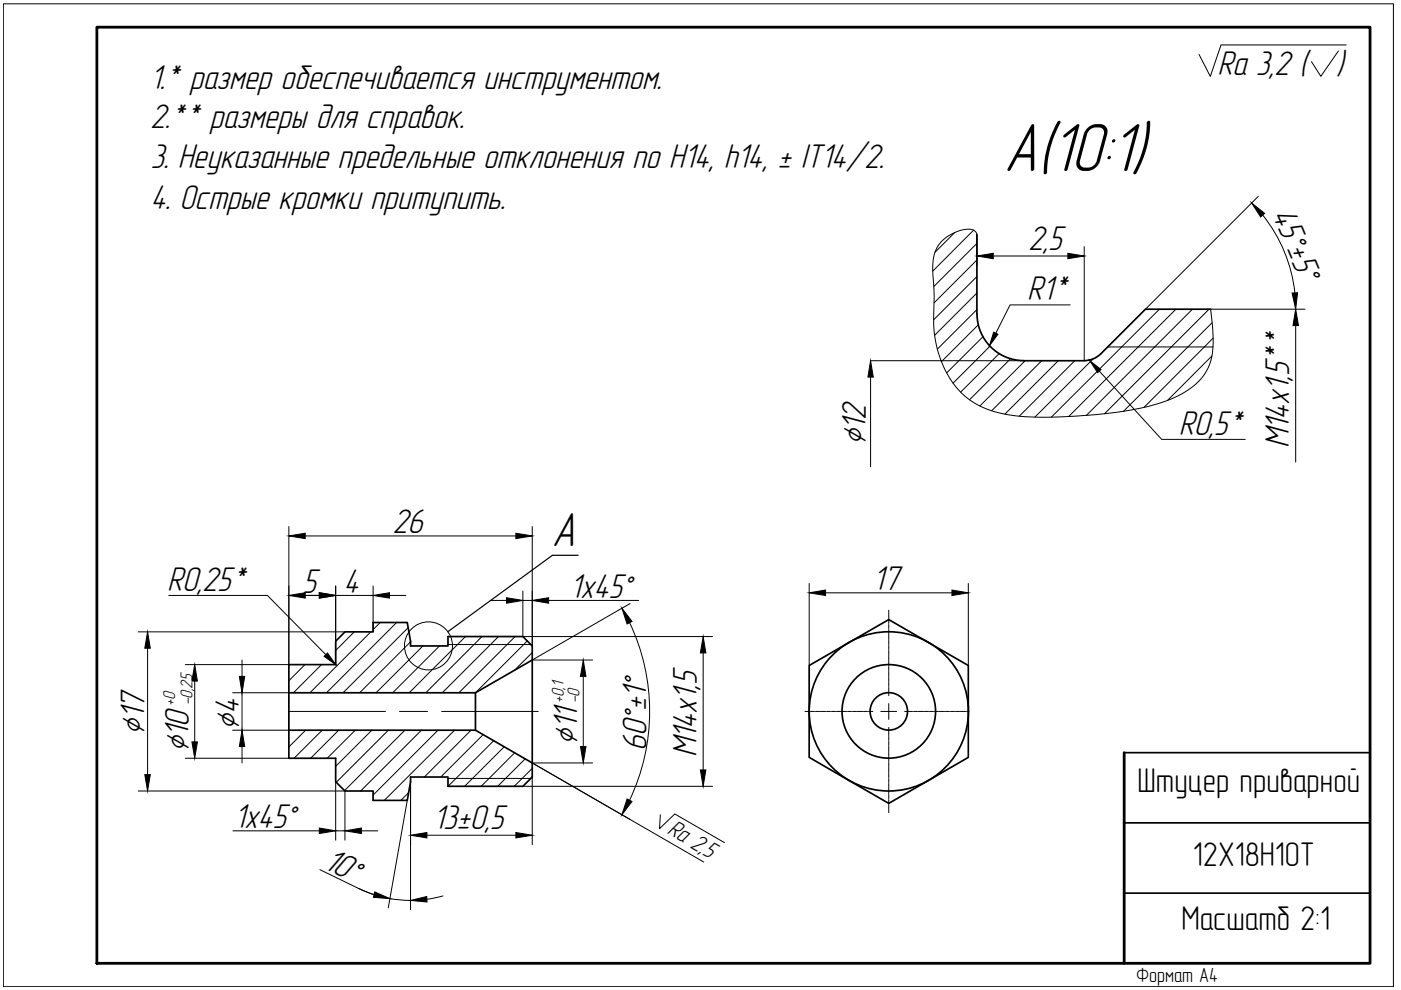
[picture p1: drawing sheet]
<svg xmlns="http://www.w3.org/2000/svg" width="297mm" height="210mm" viewBox="0 0 297 210" stroke-linecap="round" stroke-linejoin="round" font-family="sans-serif">
<g fill="none" stroke="#000" stroke-width=".21">
<path d="M283.8 10.8l-3.8 5.4-1.9-3.1M285.4 9.5h-26.5l-2.3 6.7-2.4-4.7M202.4 49.3l-4.2 4.2M206.4 48.8l-8.6 8.7M207.1 56.3v-6.5a1.62 1.62 0 0 0-2.2-1.2 7.6 7.6 0 0 0-7.1 7.2v1.8a75 75 0 0 1 .2 11.1 21.8 21.8 0 0 0 6.5 15.3 21.1 21.1 0 0 0 13 4.4 99.3 99.3 0 0 0 27.3-2.6 18.2 18.2 0 0 0 10.7-6.7 14.2 14.2 0 0 0 1.6-9.1l-.4-4.4M207.1 51.6l-9.1 9.2M207.1 55.1l-9.1 9.1M207.1 58.6l-9.1 9.2M210.6 54.3h15.8M229.9 52.3v24.2M266.8 41.6l-23.9 24M267.7 45.6a31.9 31.9 0 0 1 6.8 16.5"/>
<path d="M184.6 76.5h32.5M184.6 80v19M207.1 62.1l-9 9M207.1 65.6l-8.4 8.4M207.4 68.9l-7.8 7.8M208.4 71.4l-7.7 7.7M209.9 73.4l-7.8 7.8M211.8 75l-8.1 8.1M214.2 76.1l-8.6 8.7M217.3 76.5l-9.5 9.6M220.9 76.5l-10.6 10.6M224.4 76.5l-11.4 11.3"/>
<path d="M226.9 64.7h-12.7l-3.1 6M227.9 76.5l-11.8 11.8M231.7 76.1l-12.3 12.3M233.1 78.7l13.2 14.5h17.7M234.9 73.6h22.3M245.8 65.6l-22.9 22.8M249.3 65.6l-22.7 22.7M252.8 65.6l-22.5 22.5M256.3 65.6l-22.1 22.1M256.7 65.6h20M256.9 75.5l-9.4 9.4M257 68.4l-18.8 18.8"/>
<path d="M257.2 71.7l-14.7 14.7M274.7 69v29M61.2 111.6v29.3h-21.9M64.7 113.6h44.7M112.8 111.6v25.4M29.3 134h43.8M31.3 137.4v26.8M35.8 126.2h20.9l12.4 12.6M51.3 139.9v3.5M64.2 126.2h3.5M71.2 124.3v16.6M71.2 126.2h7.9"/>
<path d="M75.1 134l-3.9 3.9M78.6 134l-12.9 12.9M79.1 124.3v9.7M80.6 132l-1.5 1.5M82.6 126.2h3.4M84.1 132l-14.9 14.9M86.5 133.1l-13.8 13.8M87 136.1l-10.8 10.8M89.7 137l-10 9.9M93.2 137l-9.9 9.9M95 136.7h17.6M98.7 135l-11.9 11.9"/>
<path d="M102.2 135l-11.9 11.9M103.9 127.3h3.5M105.7 135l-11.9 11.9M109.2 135l-11.9 11.9M110.9 125.3v9.7h40.2M110.9 127.3h1.9M111.8 135.9l-11 11M112.8 138.4l-3.7 3.7M116.3 127.3h19.1M133.5 132a43.8 43.8 0 0 1 0 37.6M133.6 128l-20.8 11.9h12.9M149.1 138.4v24.8"/>
<path d="M171.6 123.7v17.4M175 125.7h26.8M188.4 129.4v.5M188.4 130v.1M188.4 130.2v.8M188.4 131.1v.1M188.4 131.3v.8M188.4 132.2v.1M188.4 132.5v.7M188.4 133.3v.2M188.4 133.6v.7M188.4 134.5v.1"/>
<path d="M188.4 134.7v.8M188.4 135.6v.1M188.4 135.8v.8M188.4 136.7v.1M188.4 136.9v.8M188.4 137.8v.1M188.4 138.1v.7M188.4 138.9v.2M188.4 139.2v.7M205.3 123.7v17.4M41.3 144.4v12.9M49.3 154.8h11.9"/>
<path d="M49.3 146.9h11.9M51.3 146.9v7.9M51.3 158.3v3.5M61.2 150.8h20.5M61.3 154.8l-.1 .1M64.7 140.9l-3.5 3.4M64.8 154.8l-3.6 3.6M68.2 140.9l-6 6M68.3 154.8l-6 6M71.8 154.8l-5.9 6M75.3 154.8l-5.9 6M78.8 154.8l-7.6 7.7"/>
<path d="M82.3 154.8l-11 11.1M84.7 150.8h5.9M85.8 154.8l-12.7 12.8M89.4 154.8l-12.9 12.9M92.9 154.8l-13.8 13.8M93.6 150.8h20.5M96.4 154.8l-14.9 14.9M99.9 154.8l-9.9 9.9M102.5 155.8l-9 8.9M104.7 157l-9.7 9.7M106.9 158.3l-8.4 8.4M109.1 159.6l-7.1 7.1"/>
<path d="M123.7 143.4v14.9M170.7 150.8h.8M171.7 150.8h.1M171.9 150.8h.8M172.8 150.8h.1M173 150.8h.8M173.9 150.8h.1M174.1 150.8h.8M175 150.8h.1M175.3 150.8h.7M176.1 150.8h.2M176.4 150.8h.7"/>
<path d="M177.3 150.8h.1M177.5 150.8h.7M178.4 150.8h.1M178.6 150.8h.8M179.5 150.8h.1M179.7 150.8h.8M180.6 150.8h.1M180.8 150.8h.8M181.7 150.8h.1M182 150.8h.7M182.8 150.8h.2M183.1 150.8h.7"/>
<path d="M183.9 150.8h.2M184.2 150.8h.8M186.7 150.8h3.4M188.4 140v.2M188.4 140.3v.7M188.4 141.1v.2M188.4 141.4v.7M188.4 142.3v.1M188.4 142.5v.8M188.4 143.4v.1M188.4 143.6v.8M188.4 144.5v.1"/>
<path d="M188.4 144.7v.8M188.4 145.6v.1M188.4 145.9v.7M188.4 146.7v.2M188.4 147v.5M188.4 149.2v3.3M188.4 154.2v.5M188.4 154.8v.1M188.4 155.1v.7M188.4 155.9v.2M188.4 156.2v.7M188.4 157.1v.1"/>
<path d="M188.4 157.3v.8M188.4 158.2v.1M188.4 158.4v.8M188.4 159.3v.1M188.4 159.5v.8M191.8 150.8h.5M192.4 150.8h.1M192.6 150.8h.8M193.5 150.8h.1M193.8 150.8h.7M194.6 150.8h.2M194.9 150.8h.7"/>
<path d="M195.8 150.8h.1M196 150.8h.8M196.9 150.8h.1M197.1 150.8h.8M198 150.8h.1M198.2 150.8h.8M199.1 150.8h.1M199.4 150.8h.7M200.2 150.8h.1M200.5 150.8h.7M201.3 150.8h.2M201.6 150.8h.7"/>
<path d="M202.4 150.8h.2M202.7 150.8h.7M203.6 150.8h.1M203.8 150.8h.8M204.7 150.8h.1M204.9 150.8h.5M29.3 167.7h43.8v10.4M39.3 160.8h21.9M49.4 176.2h18.3M71.2 165.7v12.4M71.2 176.2h1.9M76.6 176.2h3.5"/>
<path d="M86.3 169.7l-4 22.8M86.6 168.1l-1.6 1.6M87 165.7v27.2M90.5 177.1h18.9M95 165h17.6M110.9 166.7h40.2M111.3 160.9l-5.8 5.8M112.8 162.9l-3.8 3.8M112.8 164.7v14.4M125.7 161.8h-12.9l36.4 21M140 172.7l-.2 3 3.3-3.1 10.5 6.1M188.4 160.4v.1"/>
<path d="M188.4 160.7v.7M188.4 161.5v.2M188.4 161.8v.7M188.4 162.7v.1M188.4 162.9v.7M188.4 163.8v.1M188.4 164v.7M188.4 164.9v.1M188.4 165.1v.8M188.4 166v.1M188.4 166.3v.7M188.4 167.1v.1"/>
<path d="M188.4 167.4v.7M188.4 168.2v.1M188.4 168.5v.7M188.4 169.3v.2M188.4 169.6v.7M188.4 170.5v.1M188.4 170.7v.8M188.4 171.6v.1M188.4 171.8v.5M67.8 184.4l8.3 4M76.1 188.4a25.2 25.2 0 0 0 11 2.5M76.1 188.4l3.2 1.3"/>
<path d="M93.9 190l-3.4 .7"/>
<circle cx="90.8" cy="136.9" r="5.1"/>
</g>
<g fill="none" stroke="#000" stroke-width=".36">
<path d="M207.1 49.7v16.9M256.7 65.6h-13.8l-9.5 9.4a5 5 0 0 1-3.5 1.5h-12.8a10 10 0 0 1-10-10M112.8 139.9l-12 7v7.9l12 7M61.2 146.9h39.6M61.2 140.9h10v-4.9l1.9-2h6v-2h7.2l.7 4v1h8v-2h15.9l1.9 2v27.7l-1.9 2h-15.9v-2h-8v1l-.7 4h-7.2v-2h-6l-1.9-2v-4.9h-10zM61.2 154.8h39.6M171.6 141.1l16.8-9.7 16.9 9.7v19.5l-16.9 9.7-8.4-4.8-8.4-4.9zM238.3 159.6h52.2M238.3 174.5h52.2M238.3 189.4h52.2"/>
<circle cx="188.4" cy="150.8" r="16.9"/>
<circle cx="188.4" cy="150.8" r="9.9"/>
<circle cx="188.4" cy="150.8" r="4"/>
</g>
<g fill="#000" stroke="#000" stroke-width=".21">
<path d="M207.1 54.3l3.5-.6v1.1zM226.4 53.7l3.5 .6-3.5 .5zM265.4 43l2.7 2.2-.8 .8zM184.6 76.5l.6 3.5h-1.2zM210.7 70.4l.9 .5-1.8 2.4zM231.1 76.5l2.3 1.8-.7 .7zM274.7 65.6l.6 3.4h-1.2zM273.9 62.1h1.2l-.4 3.5zM61.2 113.6l3.5-.5v1.1zM109.4 113.1l3.4 .5-3.4 .6zM31.3 134l.6 3.4h-1.2zM61.2 126.2l3.5-.5v1.1z"/>
<path d="M67.7 125.7l3.5 .5-3.5 .6zM68.7 139.2l.7-.7 1.8 2.4zM79.1 126.2l3.5-.5v1.1zM107.4 126.7l3.5 .6-3.5 .6zM112.8 127.3l3.5-.6v1.2zM131.9 129l2.1 2.7-1 .6zM149.1 135l.6 3.4h-1.2zM171.6 125.7l3.4-.6v1.2zM201.8 125.1l3.5 .6-3.5 .6zM41.3 140.9l.6 3.5h-1.2zM40.7 157.3h1.2l-.6 3.5zM51.3 154.8l.6 3.5h-1.2z"/>
<path d="M50.7 143.4h1.2l-.6 3.5zM123.1 158.3h1.1l-.5 3.5zM123.7 139.9l.5 3.5h-1.1zM30.7 164.2h1.2l-.6 3.5zM67.7 175.6l3.5 .6-3.5 .5zM73.1 176.2l3.5-.6v1.1zM87 177.1l3.5-.6v1.2zM109.4 176.5l3.4 .6-3.4 .6zM133 169.4l1 .5-2.1 2.8zM148.5 163.2h1.2l-.6 3.5zM79.4 189.1l3.3 1.4-3.5-.2zM87 190.9l3.5-.8v1.1z"/>
</g>
<path d="M20.5 5.8h270v198.4h-270zM238.3 159.6v44.6" fill="none" stroke="#000" stroke-width=".59"/>
<path d="M.7 .8h294.7v208.4h-294.7z" fill="none" stroke="#000" stroke-width=".21"/>
<path d="M122.6 117.7h-5.5l-22.2 16.2" fill="none" stroke="#000" stroke-width=".25"/>
<text font-size="15" x="212.8" y="36.2">А(10:1)</text>
<text font-size="10.5" x="117" y="115.9">A</text>
<g font-size="7.5">
<text x="258.1" y="15.9">Ra 3,2 (</text>
<text x="283.3" y="15.9">)</text>
<text x="31.9" y="18.8">1.* размер обеспечивается инструментом.</text>
<text x="31.9" y="27.1">2.** размеры для справок.</text>
<text x="31.9" y="35.7">3. Неуказанные предельные отклонения по H14, h14, ± IT14/2.</text>
<text x="31.9" y="44.3">4. Острые кромки притупить.</text>
<text x="269.6" y="45.3" transform="rotate(67 269.6 45.3)">45°±5°</text>
<text x="218" y="52.9">2,5</text>
<text x="217.8" y="63.7">R1*</text>
<text x="183.6" y="94.4" transform="rotate(-90 183.6 94.4)">∅12</text>
<text x="249.9" y="92.2">R0,5*</text>
<text x="273.3" y="95" transform="rotate(-90 273.3 95)">М14х1,5**</text>
<text x="83.2" y="113">26</text>
<text x="35.4" y="125.3">R0,25*</text>
<text x="64.1" y="125.6">5</text>
<text x="72.9" y="125.6">4</text>
<text x="185.1" y="125.1">17</text>
<text x="120.8" y="126.7">1х45°</text>
<text x="30.7" y="155.8" transform="rotate(-90 30.7 155.8)">∅17</text>
<text x="50.7" y="154.7" transform="rotate(-90 50.7 154.7)">∅4</text>
<text x="40.1" y="159.5" transform="rotate(-90 40.1 159.5)">∅10</text>
<text x="122.4" y="157.9" transform="rotate(-90 122.4 157.9)">∅11</text>
<text x="137.1" y="159.2" transform="rotate(-90 137.1 159.2)">60°±1°</text>
<text x="147.7" y="160.6" transform="rotate(-90 147.7 160.6)">M14x1,5</text>
<text x="49.6" y="175.5">1х45°</text>
<text x="91.8" y="175.7">13±0,5</text>
<text x="68.3" y="183.9" transform="rotate(26 68.3 183.9)">10°</text>
</g>
<g font-size="7.3">
<text x="241.2" y="167.9">Штуцер приварной</text>
<text x="252.9" y="183.6">12Х18Н10Т</text>
<text x="250.5" y="197.1">Масшатб 2:1</text>
</g>
<g font-size="5.3">
<text x="141.2" y="176.6" transform="rotate(30 141.2 176.6)">Ra 2,</text>
<text x="148.7" y="181" transform="rotate(30 148.7 181)">5</text>
</g>
<text font-size="4.4" x="240.9" y="208.2">Формат А4</text>
<g font-size="3.8">
<text x="37.2" y="149.7" transform="rotate(-90 37.2 149.7)">+0</text>
<text x="40.8" y="149.6" transform="rotate(-90 40.8 149.6)">-0,25</text>
<text x="119.5" y="149" transform="rotate(-90 119.5 149)">+0,1</text>
<text x="122.9" y="149.1" transform="rotate(-90 122.9 149.1)">-0</text>
</g>
</svg>
